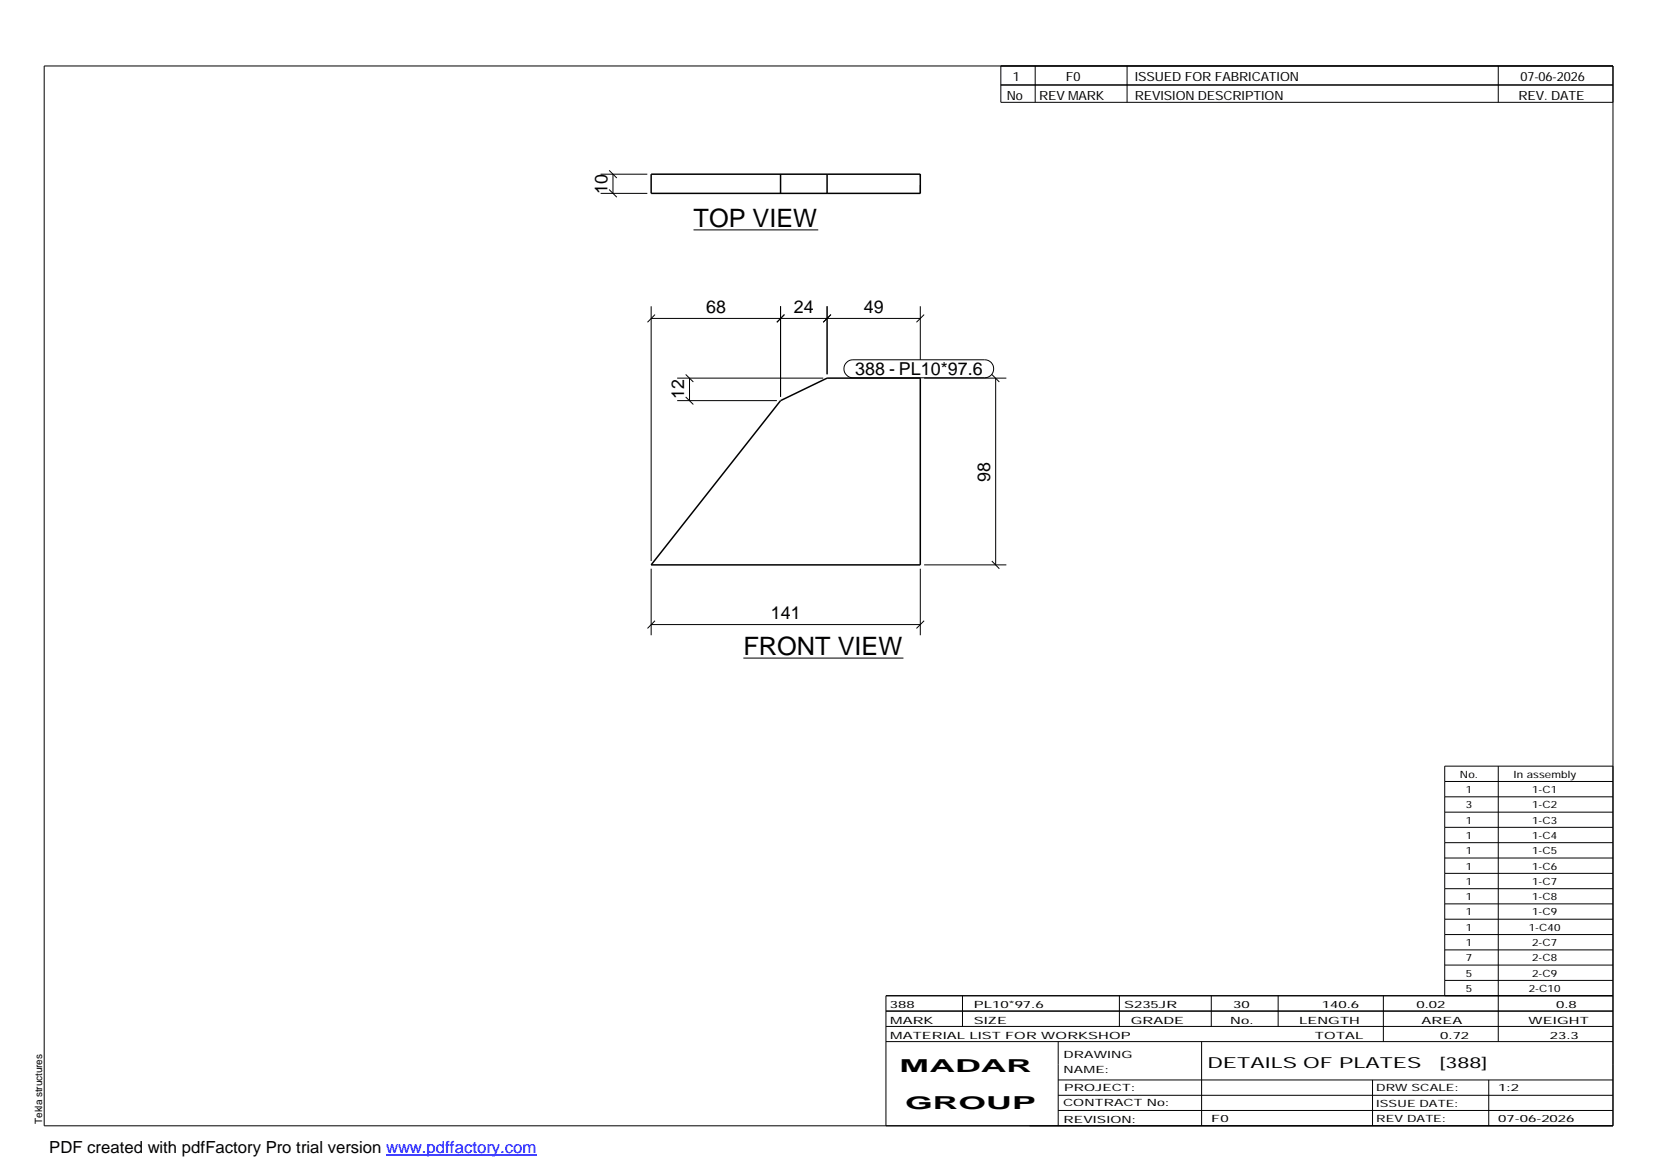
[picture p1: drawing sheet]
<svg xmlns="http://www.w3.org/2000/svg" width="420mm" height="297mm" viewBox="0 0 420 297" stroke-linecap="round" stroke-linejoin="round" font-family="sans-serif">
<path d="M165.3 44.2h68.3v4.9h-68.3zM198.2 44.2v4.9M210 44.2v4.9M198.2 101.7l11.8-5.7h23.6v47.4h-68.3z" fill="none" stroke="#000" stroke-width=".38"/>
<path d="M233.6 49.1v-4.9" fill="none" stroke="#000" stroke-width=".25" stroke-dasharray="2.1 2.1" stroke-linecap="butt"/>
<g fill="none" stroke="#000" stroke-width=".25">
<path d="M11.2 16.7h398.3v269.1h-398.3zM254.1 16.7v9.3h155.4M262.8 16.7v9.3M286.1 16.7v9.3M380.4 16.7v9.3M254.1 21.6h155.4M152.5 49.1h11.8M152.5 44.2h11.8M154.6 48.1l2 2M154.6 43.3l2 1.9M155.6 44.2v4.9M176.1 58.4h31.6"/>
<path d="M165.3 77.8v64.6M166.3 79.9l-1.9 1.9M198.2 77.8v22.9M199.1 79.9l-1.9 1.9M210 77.8v17.2M210.9 79.9l-1.9 1.9M233.6 77.8v13.5M234.6 79.9l-1.9 1.9M165.3 80.8h68.3M171.9 96h37.1M174.1 95.1l1.9 1.9M175 96v5.7"/>
<path d="M214.9 92l.7-.5 .9-.2h33.5a2.29 2.29 0 0 1 2.3 2.3 2.29 2.29 0 0 1-2.3 2.3h-33.5a2.27 2.27 0 0 1-2.1-1.4 2.27 2.27 0 0 1 .5-2.5zM234.6 96h20.9M251.8 95.1l1.9 1.9M252.8 96v47.4M171.9 101.7h25.3M174.1 100.8l1.9 1.9M165.3 158.6h68.3M165.3 144.4v16.9M166.3 157.6l-1.9 1.9M233.6 144.4v16.9M234.6 157.6l-1.9 1.9M234.6 143.4h20.9"/>
<path d="M251.8 142.4l1.9 2M188.7 167.1h40.7M366.8 198.4h42.7M380.4 194.5v69.9M409.5 194.5h-42.7v58.3M366.8 202.3h42.7M366.8 206.2h42.7M366.8 210h42.7M366.8 213.9h42.7M366.8 217.8h42.7M366.8 221.7h42.7M366.8 225.6h42.7"/>
<path d="M366.8 229.5h42.7M366.8 233.4h42.7M366.8 237.3h42.7M224.9 256.7h184.6M244.3 252.8v7.8M284.2 252.8v7.8M307.5 252.8v7.8M324.5 252.8v7.8M351.2 252.8v11.6M366.8 241.2h42.7M366.8 245h42.7M366.8 248.9h42.7"/>
<path d="M409.5 252.8h-184.6v33M224.9 264.4h184.6M224.9 260.6h184.6M268.6 264.4v21.4M268.6 274.2h140.9M268.6 278.1h140.9M305.1 264.4v21.4M348.4 274.2v11.6M378 274.2v11.6M268.6 281.9h140.9"/>
</g>
<path d="M98 293.3h38.2" fill="none" stroke="#00f" stroke-width=".3"/>
<g font-size="6.4">
<text x="176.1" y="57.6">TOP VIEW</text>
<text x="188.7" y="166.4">FRONT VIEW</text>
</g>
<g font-size="4.5">
<text x="154.3" y="49.2" transform="rotate(-90 154.3 49.2)">10</text>
<text x="179.2" y="79.4">68</text>
<text x="201.5" y="79.4">24</text>
<text x="219.3" y="79.4">49</text>
<text x="217.1" y="95.3">388 - PL10*97.6</text>
<text x="173.7" y="101.4" transform="rotate(-90 173.7 101.4)">12</text>
<text x="251.4" y="122.2" transform="rotate(-90 251.4 122.2)">98</text>
<text x="195.7" y="157.2">141</text>
<text x="228.4" y="272.3">MADAR</text>
<text x="229.8" y="281.6">GROUP</text>
</g>
<text font-size="4.2" x="12.5" y="292.7">PDF created with pdfFactory Pro trial version www.pdffactory.com</text>
<g font-size="3.9">
<text x="306.5" y="271.3">DETAILS OF PLATES</text>
<text x="365.4" y="271.3">[388]</text>
</g>
<g font-size="3.2">
<text x="257.1" y="20.5">1</text>
<text x="270.6" y="20.5">F0</text>
<text x="288.1" y="20.5">ISSUED FOR FABRICATION</text>
<text x="386" y="20.5">07-06-2026</text>
<text x="255.6" y="25.5">No</text>
<text x="263.8" y="25.5">REV MARK</text>
<text x="288.1" y="25.5">REVISION DESCRIPTION</text>
<text x="385.5" y="25.5">REV. DATE</text>
</g>
<g font-size="2.5">
<text x="370.6" y="197.4">No.</text>
<text x="384.3" y="197.4">In assembly</text>
<text x="372.1" y="201.3">1</text>
<text x="389" y="201.3">1-C1</text>
<text x="372.1" y="205.2">3</text>
<text x="372.1" y="209.1">1</text>
<text x="389" y="205.2">1-C2</text>
<text x="389" y="209.1">1-C3</text>
<text x="372.1" y="213">1</text>
<text x="389" y="213">1-C4</text>
<text x="372.1" y="216.9">1</text>
<text x="372.1" y="220.8">1</text>
<text x="389" y="216.9">1-C5</text>
<text x="389" y="220.8">1-C6</text>
<text x="372.1" y="224.6">1</text>
<text x="389" y="224.6">1-C7</text>
<text x="372.1" y="228.5">1</text>
<text x="372.1" y="232.4">1</text>
<text x="389" y="228.5">1-C8</text>
<text x="389" y="232.4">1-C9</text>
<text x="372.1" y="236.3">1</text>
<text x="388.1" y="236.3">1-C40</text>
<text x="372.1" y="240.2">1</text>
<text x="372.1" y="244.1">7</text>
<text x="389" y="240.2">2-C7</text>
<text x="389" y="244.1">2-C8</text>
<text x="372.1" y="247.9">5</text>
<text x="372.1" y="251.8">5</text>
<text x="388.1" y="251.8">2-C10</text>
<text x="389" y="247.9">2-C9</text>
<text x="225.9" y="255.9">388</text>
<text x="247.3" y="255.9">PL10*97.6</text>
<text x="285.4" y="255.9">S235JR</text>
<text x="313.1" y="255.9">30</text>
<text x="335.6" y="255.9">140.6</text>
<text x="359.6" y="255.9">0.02</text>
<text x="395.1" y="255.9">0.8</text>
<text x="226" y="263.7">MATERIAL LIST FOR WORKSHOP</text>
<text x="226" y="259.9">MARK</text>
<text x="247.2" y="259.9">SIZE</text>
<text x="287.1" y="259.9">GRADE</text>
<text x="312.3" y="259.9">No.</text>
<text x="329.8" y="259.9">LENGTH</text>
<text x="333.8" y="263.7">TOTAL</text>
<text x="360.9" y="259.9">AREA</text>
<text x="365.6" y="263.7">0.72</text>
<text x="388.1" y="259.9">WEIGHT</text>
<text x="393.4" y="263.7">23.3</text>
<text x="270" y="268.5">DRAWING</text>
<text x="270" y="272.5">NAME:</text>
<text x="269.9" y="280.9">CONTRACT No:</text>
<text x="270.2" y="277">PROJECT:</text>
<text x="349.4" y="277.1">DRW SCALE:</text>
<text x="349.4" y="281">ISSUE DATE:</text>
<text x="380.4" y="277.1">1:2</text>
<text x="10.7" y="285.4" transform="rotate(-90 10.7 285.4)">Tekla structures</text>
<text x="270" y="285">REVISION:</text>
<text x="307.5" y="284.8">F0</text>
<text x="349.4" y="284.8">REV DATE:</text>
<text x="380.4" y="284.8">07-06-2026</text>
</g>
</svg>
